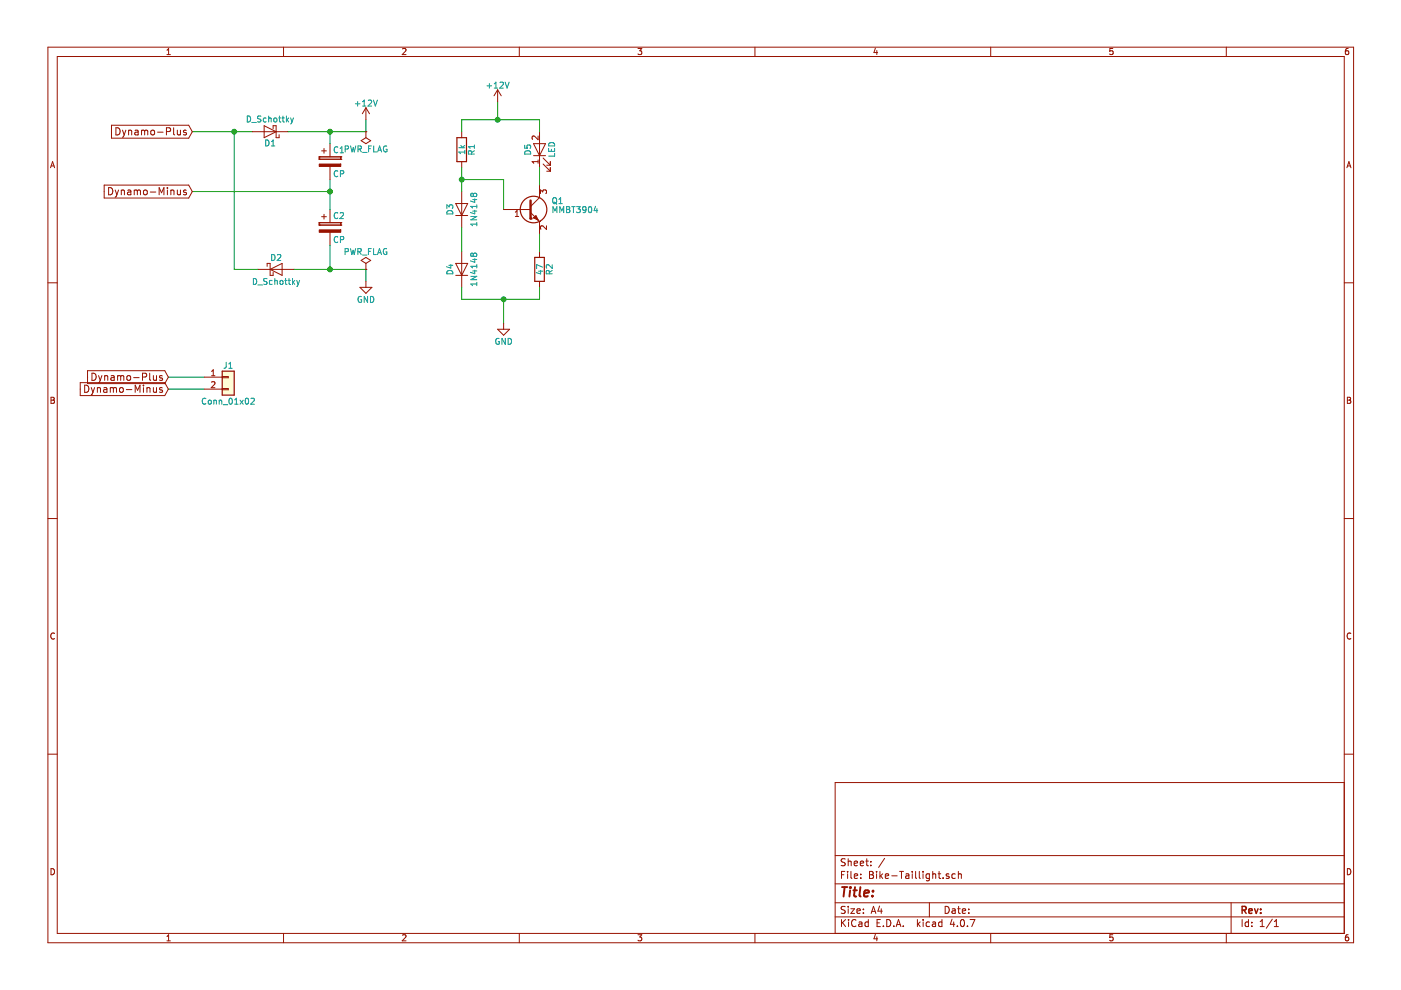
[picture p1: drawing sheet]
EESchema Schematic File Version 2
LIBS:power
LIBS:device
LIBS:transistors
LIBS:conn
LIBS:linear
LIBS:regul
LIBS:74xx
LIBS:cmos4000
LIBS:adc-dac
LIBS:memory
LIBS:xilinx
LIBS:microcontrollers
LIBS:dsp
LIBS:microchip
LIBS:analog_switches
LIBS:motorola
LIBS:texas
LIBS:intel
LIBS:audio
LIBS:interface
LIBS:digital-audio
LIBS:philips
LIBS:display
LIBS:cypress
LIBS:siliconi
LIBS:opto
LIBS:atmel
LIBS:contrib
LIBS:valves
LIBS:Rücklicht-cache
EELAYER 25 0
EELAYER END
$Descr A4 11693 8268
encoding utf-8
Sheet 1 1
Title ""
Date ""
Rev ""
Comp ""
Comment1 ""
Comment2 ""
Comment3 ""
Comment4 ""
$EndDescr
$Comp
L D_Schottky D1
U 1 1
P 2250 1100
F 0 "D1" H 2250 1200 50  0000 C CNN
F 1 "D_Schottky" H 2250 1000 50  0000 C CNN
F 2 "Diodes_SMD:D_2114" H 2250 1100 50  0001 C CNN
F 3 "" H 2250 1100 50  0001 C CNN
	1    2250 1100
	-1   0    0    1   
$EndComp
$Comp
L D_Schottky D2
U 1 1
P 2300 2250
F 0 "D2" H 2300 2350 50  0000 C CNN
F 1 "D_Schottky" H 2300 2150 50  0000 C CNN
F 2 "Diodes_SMD:D_2114" H 2300 2250 50  0001 C CNN
F 3 "" H 2300 2250 50  0001 C CNN
	1    2300 2250
	1    0    0    -1  
$EndComp
$Comp
L CP C1
U 1 1
P 2750 1350
F 0 "C1" H 2775 1450 50  0000 L CNN
F 1 "CP" H 2775 1250 50  0000 L CNN
F 2 "Capacitors_SMD:CP_Elec_5x5.8" H 2788 1200 50  0001 C CNN
F 3 "" H 2750 1350 50  0001 C CNN
	1    2750 1350
	1    0    0    -1  
$EndComp
$Comp
L CP C2
U 1 1
P 2750 1900
F 0 "C2" H 2775 2000 50  0000 L CNN
F 1 "CP" H 2775 1800 50  0000 L CNN
F 2 "Capacitors_SMD:CP_Elec_5x5.8" H 2788 1750 50  0001 C CNN
F 3 "" H 2750 1900 50  0001 C CNN
	1    2750 1900
	1    0    0    -1  
$EndComp
Wire Wire Line
	1600 1100 2100 1100
Wire Wire Line
	2750 1500 2750 1750
Wire Wire Line
	2750 2050 2750 2250
Wire Wire Line
	2450 2250 3050 2250
Wire Wire Line
	2150 2250 1950 2250
Wire Wire Line
	1950 2250 1950 1100
Connection ~ 1950 1100
Wire Wire Line
	2750 1600 1600 1600
Connection ~ 2750 1600
Wire Wire Line
	2400 1100 3050 1100
Wire Wire Line
	2750 1100 2750 1200
Connection ~ 2750 1100
Connection ~ 2750 2250
$Comp
L GND #PWR01
U 1 1
P 3050 2350
F 0 "#PWR01" H 3050 2100 50  0001 C CNN
F 1 "GND" H 3050 2200 50  0000 C CNN
F 2 "" H 3050 2350 50  0001 C CNN
F 3 "" H 3050 2350 50  0001 C CNN
	1    3050 2350
	1    0    0    -1  
$EndComp
$Comp
L +12V #PWR02
U 1 1
P 3050 1000
F 0 "#PWR02" H 3050 850 50  0001 C CNN
F 1 "+12V" H 3050 1140 50  0000 C CNN
F 2 "" H 3050 1000 50  0001 C CNN
F 3 "" H 3050 1000 50  0001 C CNN
	1    3050 1000
	1    0    0    -1  
$EndComp
Wire Wire Line
	3050 2250 3050 2350
Wire Wire Line
	3050 1100 3050 1000
Text GLabel 1600 1100 0    60   Input ~ 0
Dynamo-Plus
Text GLabel 1600 1600 0    60   Input ~ 0
Dynamo-Minus
$Comp
L R R1
U 1 1
P 3850 1250
F 0 "R1" V 3930 1250 50  0000 C CNN
F 1 "1k" V 3850 1250 50  0000 C CNN
F 2 "Resistors_SMD:R_0805_HandSoldering" V 3780 1250 50  0001 C CNN
F 3 "" H 3850 1250 50  0001 C CNN
	1    3850 1250
	1    0    0    -1  
$EndComp
$Comp
L D D3
U 1 1
P 3850 1750
F 0 "D3" H 3850 1850 50  0000 C CNN
F 1 "1N4148" H 3850 1650 50  0000 C CNN
F 2 "Diodes_SMD:D_SOD-123" H 3850 1750 50  0001 C CNN
F 3 "" H 3850 1750 50  0001 C CNN
	1    3850 1750
	0    -1   -1   0   
$EndComp
$Comp
L D D4
U 1 1
P 3850 2250
F 0 "D4" H 3850 2350 50  0000 C CNN
F 1 "1N4148" H 3850 2150 50  0000 C CNN
F 2 "Diodes_SMD:D_SOD-123" H 3850 2250 50  0001 C CNN
F 3 "" H 3850 2250 50  0001 C CNN
	1    3850 2250
	0    -1   -1   0   
$EndComp
$Comp
L LED D5
U 1 1
P 4500 1250
F 0 "D5" H 4500 1350 50  0000 C CNN
F 1 "LED" H 4500 1150 50  0000 C CNN
F 2 "LEDs:LED-5MM" H 4500 1250 50  0001 C CNN
F 3 "" H 4500 1250 50  0001 C CNN
	1    4500 1250
	0    -1   -1   0   
$EndComp
$Comp
L R R2
U 1 1
P 4500 2250
F 0 "R2" V 4580 2250 50  0000 C CNN
F 1 "47" V 4500 2250 50  0000 C CNN
F 2 "Resistors_SMD:R_0805_HandSoldering" V 4430 2250 50  0001 C CNN
F 3 "" H 4500 2250 50  0001 C CNN
	1    4500 2250
	1    0    0    -1  
$EndComp
Wire Wire Line
	3850 1100 3850 1000
Wire Wire Line
	3850 1000 4500 1000
Wire Wire Line
	4500 1000 4500 1100
Wire Wire Line
	4500 1400 4500 1550
Wire Wire Line
	4500 1950 4500 2100
Wire Wire Line
	3850 1400 3850 1600
Wire Wire Line
	3850 1900 3850 2100
Wire Wire Line
	3850 2400 3850 2500
Wire Wire Line
	3850 2500 4500 2500
Wire Wire Line
	4500 2500 4500 2400
Wire Wire Line
	4200 2500 4200 2700
Connection ~ 4200 2500
Wire Wire Line
	4150 1000 4150 850 
Connection ~ 4150 1000
Wire Wire Line
	4200 1750 4200 1500
Wire Wire Line
	4200 1500 3850 1500
Connection ~ 3850 1500
$Comp
L +12V #PWR03
U 1 1
P 4150 850
F 0 "#PWR03" H 4150 700 50  0001 C CNN
F 1 "+12V" H 4150 990 50  0000 C CNN
F 2 "" H 4150 850 50  0001 C CNN
F 3 "" H 4150 850 50  0001 C CNN
	1    4150 850 
	1    0    0    -1  
$EndComp
$Comp
L GND #PWR04
U 1 1
P 4200 2700
F 0 "#PWR04" H 4200 2450 50  0001 C CNN
F 1 "GND" H 4200 2550 50  0000 C CNN
F 2 "" H 4200 2700 50  0001 C CNN
F 3 "" H 4200 2700 50  0001 C CNN
	1    4200 2700
	1    0    0    -1  
$EndComp
$Comp
L MMBT3904 Q1
U 1 1
P 4400 1750
F 0 "Q1" H 4600 1825 50  0000 L CNN
F 1 "MMBT3904" H 4600 1750 50  0000 L CNN
F 2 "TO_SOT_Packages_SMD:SOT-23_Handsoldering" H 4600 1675 50  0001 L CIN
F 3 "" H 4400 1750 50  0001 L CNN
	1    4400 1750
	1    0    0    -1  
$EndComp
$Comp
L PWR_FLAG #FLG05
U 1 1
P 3050 1100
F 0 "#FLG05" H 3050 1175 50  0001 C CNN
F 1 "PWR_FLAG" H 3050 1250 50  0000 C CNN
F 2 "" H 3050 1100 50  0001 C CNN
F 3 "" H 3050 1100 50  0001 C CNN
	1    3050 1100
	1    0    0    1   
$EndComp
$Comp
L PWR_FLAG #FLG06
U 1 1
P 3050 2250
F 0 "#FLG06" H 3050 2325 50  0001 C CNN
F 1 "PWR_FLAG" H 3050 2400 50  0000 C CNN
F 2 "" H 3050 2250 50  0001 C CNN
F 3 "" H 3050 2250 50  0001 C CNN
	1    3050 2250
	-1   0    0    -1  
$EndComp
$Comp
L Conn_01x02 J1
U 1 1
P 1900 3150
F 0 "J1" H 1900 3250 50  0000 C CNN
F 1 "Conn_01x02" H 1900 2950 50  0000 C CNN
F 2 "Pin_Headers:Pin_Header_Angled_1x02" H 1900 3150 50  0001 C CNN
F 3 "" H 1900 3150 50  0001 C CNN
	1    1900 3150
	1    0    0    -1  
$EndComp
Wire Wire Line
	1700 3150 1400 3150
Wire Wire Line
	1700 3250 1400 3250
Text GLabel 1400 3250 0    60   Input ~ 0
Dynamo-Minus
Text GLabel 1400 3150 0    60   Input ~ 0
Dynamo-Plus
$EndSCHEMATC
